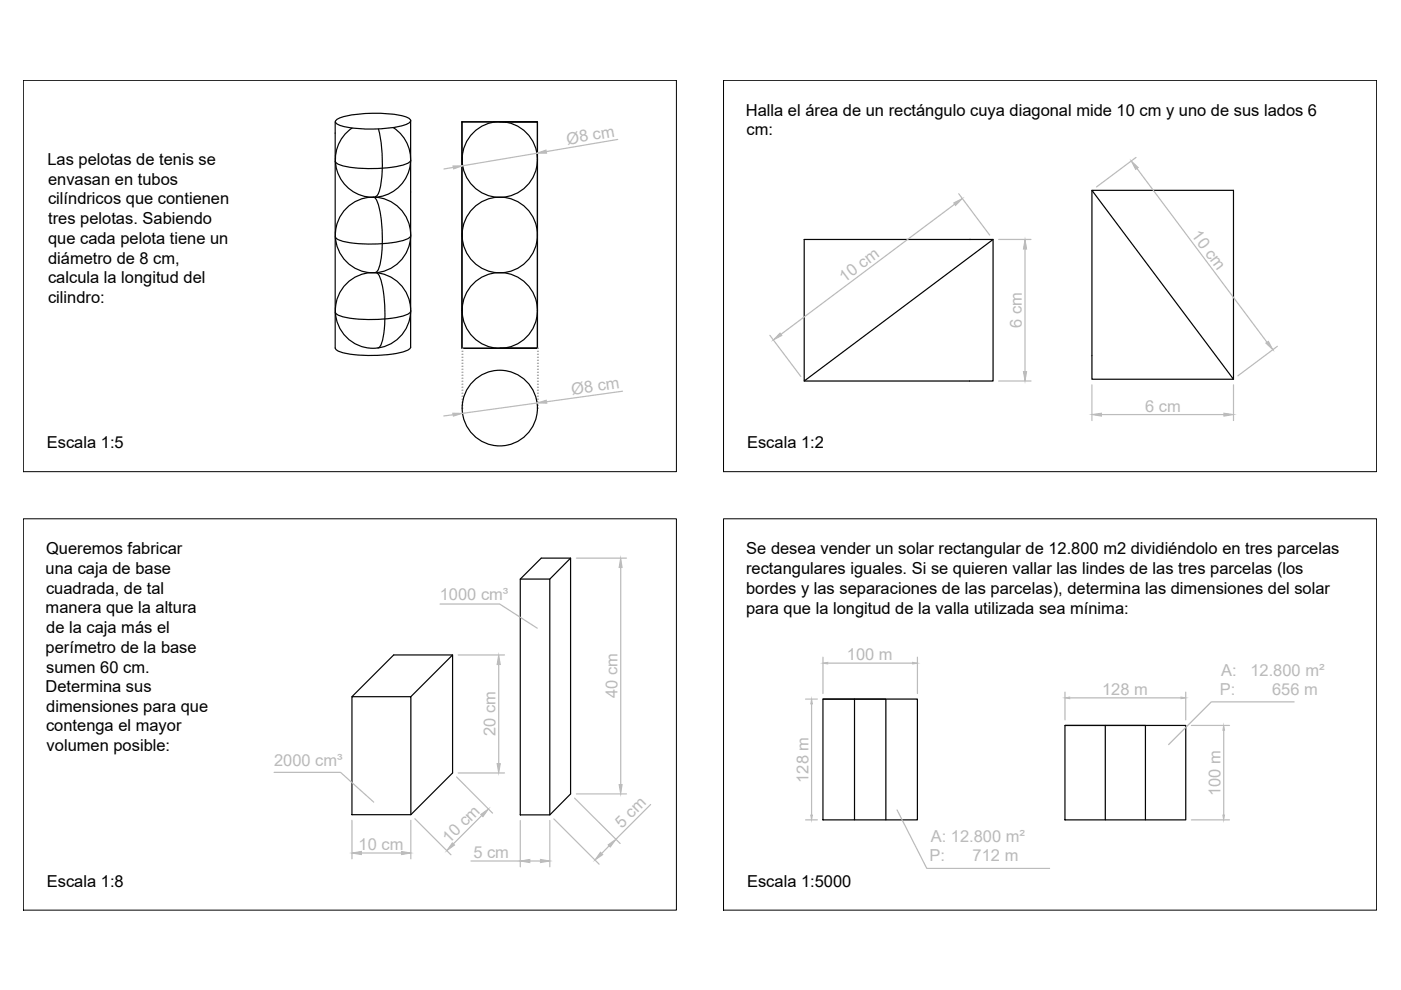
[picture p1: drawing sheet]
<svg xmlns="http://www.w3.org/2000/svg" width="297mm" height="210mm" viewBox="0 0 297 210" stroke-linecap="round" stroke-linejoin="round" font-family="sans-serif">
<!-- layer: 0 -->
<g fill="none" stroke="#000" stroke-width=".25">
<path d="M71.1 25.8v48M71.2 25.5a9.7 9.7 0 0 1 5.1-1.3 25.1 25.1 0 0 1 10.3 .8l.5 .6a2.18 2.18 0 0 1-1.9 1.1 30.2 30.2 0 0 1-13-.1l-1-.5-.1-.3zM80.2 27.4a29.4 29.4 0 0 1 .1 13.4l-.5 .8-.2 .1M83.4 27a8 8 0 0 1 1.8 12 8 8 0 0 1-12.1 .1 8 8 0 0 1 1.6-12M87.1 34a1.65 1.65 0 0 1-1.4 .9 28.7 28.7 0 0 1-13.8 0l-.7-.5-.1-.2M87.1 25.6v48M97.9 25.8v48h16h-8M97.9 25.8h16v48h-16zM97.9 25.8h16M105.9 25.8h8v48M79.2 41.8a1.65 1.65 0 0 1 .9 1.4 28.7 28.7 0 0 1 .2 13.8l-.5 .7-.2 .1M79.7 57.8a1.65 1.65 0 0 1 1 1.4 28.7 28.7 0 0 1 .1 13.8l-.4 .7-.3 .1"/>
<path d="M87.1 50a1.65 1.65 0 0 1-1.4 .9 28.7 28.7 0 0 1-13.8 0l-.7-.5-.1-.2M205.6 50.8h.1M210.6 50.8l-40.1 30v-30h40.1v30h-40.1M231.5 40.4v40h30v-40h-30l30 40M87.1 73.6a1.65 1.65 0 0 1-1.4 .9 28.7 28.7 0 0 1-13.8 0l-.7-.4-.1-.3M87.1 66a1.65 1.65 0 0 1-1.4 .9 28.7 28.7 0 0 1-13.8 0l-.7-.5-.1-.2M121 118.3l-4.4 4.5M96 138.9l-8.9 8.8M110.3 122.8h6.3v50h-6.3zM110.3 122.8l4.5-4.5h6.2v50l-4.4 4.5M74.6 147.7h12.5v25h-12.5zM74.6 147.7l8.9-8.8h12.5v25l-8.9 8.8"/>
<path d="M174.5 148.2h20v25.6h-20zM174.5 148.2h6.7v25.6M181.2 148.2h6.6v25.6M225.8 153.8h25.6v20h-25.6zM225.8 153.8h8.5v20M234.3 153.8h8.6v20"/>
<circle cx="105.9" cy="33.8" r="8"/>
<circle cx="79.1" cy="49.8" r="8"/>
<circle cx="105.9" cy="49.8" r="8"/>
<circle cx="79.1" cy="65.8" r="8"/>
<circle cx="105.9" cy="65.8" r="8"/>
<circle cx="105.9" cy="86.5" r="8"/>
</g>
<g fill="none" stroke="#989898" stroke-width=".25">
<path d="M97.9 79.6h.1M97.9 78.9h.1M97.9 78.3h.1M97.9 77.7h.1M97.9 77h.1M97.9 76.4h.1M97.9 75.7h.1M97.9 75.1h.1M97.9 74.5h.1M97.9 73.8h.1M113.9 79.6h.1M113.9 78.9h.1"/>
<path d="M113.9 78.3h.1M113.9 77.7h.1M113.9 77h.1M113.9 76.4h.1M113.9 75.7h.1M113.9 75.1h.1M113.9 74.5h.1M113.9 73.8h.1M97.9 86.5h.1M97.9 85.9h.1M97.9 85.3h.1M97.9 84.6h.1"/>
<path d="M97.9 84h.1M97.9 83.4h.1M97.9 82.7h.1M97.9 82.1h.1M97.9 81.5h.1M97.9 80.8h.1M97.9 80.2h.1M113.9 86.5h.1M113.9 85.9h.1M113.9 85.3h.1M113.9 84.6h.1M113.9 84h.1"/>
<path d="M113.9 83.4h.1M113.9 82.7h.1M113.9 82.1h.1M113.9 81.5h.1M113.9 80.8h.1M113.9 80.2h.1"/>
</g>
<!-- layer: Cotas -->
<g fill="none" stroke="#bababa" stroke-width=".25">
<path d="M96.1 35.5l-2 .3M113.9 32.5l-15.8 2.7M131 29.6l-15.2 2.5M240.9 33.4l-8.4 6.2M241.1 35.7l27.5 36.9M202.4 43.3l-36.8 27.6M203.3 41.1l6.5 8.7M211.7 50.8h6.9M217.3 52.8v26M163.2 71.1l6.6 8.7M270.8 73.4l-8.3 6.3M96 87.9l-1.9 .3"/>
<path d="M113.9 85.4l-15.9 2.2M132 82.9l-16.1 2.3M211.7 80.8h6.9M231.5 81.6v7.6M233.5 87.9h26M261.5 81.6v7.6M122.2 118.3h10.6M93.3 128.1h12.6l8 5.1M97.1 138.9h9.9M131.6 120.3v46M174.5 139.3v7.7M194.5 139.3v7.7"/>
<path d="M105.7 140.9v21M170.8 148.2h2.5M172.1 149.2v23.6M175.5 140.6h18M225.8 146.7v5.9M226.8 148h23.6M251.4 146.7v5.9M252.6 153.8h8.1M259.4 154.8v18M274.4 148.8h-17.6l-9 9.1M58.1 163.8h14.1l7 6.3M74.6 173.9v8.2"/>
<path d="M87.1 173.9v8.2M88 173.6l7.6 7.6M96.8 164.7l7.6 7.7M97.1 163.9h9.9M102.1 172.9l-6 6M110.3 174v9.8M116.6 174v9.8M117.4 173.6l9.6 9.6M121.8 169.2l9.7 9.6M122.2 168.3h10.6M129.1 179.3l-1.5 1.6M138 170.6l-7.4 7.3"/>
<path d="M170.8 173.8h2.5M190.2 171.7l6.3 12.4h26M252.6 173.8h8.1M76.6 180.9h8.5M99.9 182.6h10.4M112.3 182.6h2.3"/>
</g>
<g fill="#bababa" stroke="#bababa" stroke-width=".21">
<path d="M96 35.2h2.1l-1.9 .6z"/>
<path d="M113.9 32.5l1.9-.7 .1 .7z"/>
<path d="M96 87.6h2l-1.9 .6z"/>
<path d="M113.9 85.4l1.9-.5 .1 .6z"/>
<path d="M217.3 50.8l.4 2h-.7z"/>
<path d="M217 78.8h.7l-.4 2z"/>
<path d="M165.4 70.6l.4 .5-1.8 1z"/>
<path d="M202.2 43l1.8-.9-1.4 1.5z"/>
<path d="M239.8 34.1l1.5 1.4-.5 .4z"/>
<path d="M268.4 72.7l.5-.3 1 1.7z"/>
<path d="M231.5 87.9l2-.3v.6z"/>
<path d="M259.5 87.6l2 .3-2 .3z"/>
<path d="M74.6 180.9l2-.4v.7z"/>
<path d="M85.1 180.5l2 .4-2 .3z"/>
<path d="M95.9 178.7l.5 .5-1.7 1.2z"/>
<path d="M101.9 172.7l1.7-1.2-1.2 1.7z"/>
<path d="M105.4 161.9h.7l-.4 2z"/>
<path d="M105.7 138.9l.4 2h-.7z"/>
<path d="M114.6 182.2l2 .4-2 .3z"/>
<path d="M110.3 182.6l2-.4v.7z"/>
<path d="M127.3 180.7l.5 .5-1.7 1.1z"/>
<path d="M128.9 179.1l1.7-1.2-1.2 1.7z"/>
<path d="M131.3 166.3h.6l-.3 2z"/>
<path d="M131.6 118.3l.3 2h-.6z"/>
<path d="M174.5 140.6l1-.2v.4z"/>
<path d="M193.5 140.4l1 .2-1 .2z"/>
<path d="M172.1 148.2l.1 1h-.3z"/>
<path d="M171.9 172.8h.3l-.1 1z"/>
<path d="M225.8 148l1-.2v.3z"/>
<path d="M250.4 147.8l1 .2-1 .1z"/>
<path d="M259.4 153.8l.2 1h-.3z"/>
<path d="M259.3 172.8h.3l-.2 1z"/>
</g>
<!-- layer: 0 -->
<path d="M4.9 17h138.5v83h-138.5zM153.4 17h138.5v83h-138.5zM4.9 110h138.5v83h-138.5zM153.4 110h138.5v83h-138.5z" fill="none" stroke="#000" stroke-width=".21"/>
<g font-size="3.5">
<text x="158.1" y="24.5">Halla el área de un rectángulo cuya diagonal mide 10 cm y uno de sus lados 6</text>
<text x="158.3" y="28.7">cm:</text>
<text x="10.1" y="35">Las pelotas de tenis se</text>
<text x="10.2" y="39.1">envasan en tubos</text>
<text x="10.2" y="43.3">cilíndricos que contienen</text>
<text x="10.2" y="47.6">tres pelotas. Sabiendo</text>
<text x="10.2" y="51.7">que cada pelota tiene un</text>
<text x="10.2" y="55.9">diámetro de 8 cm,</text>
<text x="10.2" y="60">calcula la longitud del</text>
<text x="10.2" y="64.2">cilindro:</text>
<text x="9.9" y="95">Escala 1:5</text>
<text x="158.4" y="95">Escala 1:2</text>
<text x="9.8" y="117.5">Queremos fabricar</text>
<text x="158.2" y="117.5">Se desea vender un solar rectangular de 12.800 m2 dividiéndolo en tres parcelas</text>
<text x="9.7" y="121.7">una caja de base</text>
<text x="9.8" y="125.9">cuadrada, de tal</text>
<text x="158.2" y="121.8">rectangulares iguales. Si se quieren vallar las lindes de las tres parcelas (los</text>
<text x="158.2" y="126">bordes y las separaciones de las parcelas), determina las dimensiones del solar</text>
<text x="9.7" y="130.1">manera que la altura</text>
<text x="158.2" y="130.1">para que la longitud de la valla utilizada sea mínima:</text>
<text x="9.8" y="134.2">de la caja más el</text>
<text x="9.7" y="138.4">perímetro de la base</text>
<text x="9.8" y="142.6">sumen 60 cm.</text>
<text x="9.6" y="146.7">Determina sus</text>
<text x="9.8" y="155.1">contenga el mayor</text>
<text x="9.8" y="150.9">dimensiones para que</text>
<text x="9.9" y="159.2">volumen posible:</text>
<text x="9.9" y="188">Escala 1:8</text>
<text x="158.4" y="188">Escala 1:5000</text>
</g>
<g font-size="3.5" fill="#bababa">
<text x="120.3" y="30.7" transform="rotate(-10 120.3 30.7)">Ø8 cm</text>
<text x="252.5" y="49.9" transform="rotate(53 252.5 49.9)">10 cm</text>
<text x="179.1" y="60" transform="rotate(-37 179.1 60)">10 cm</text>
<text x="216.6" y="69.5" transform="rotate(-90 216.6 69.5)">6 cm</text>
<text x="121.3" y="83.7" transform="rotate(-8 121.3 83.7)">Ø8 cm</text>
<text x="242.8" y="87.3">6 cm</text>
<text x="93.2" y="127.3">1000 cm³</text>
<text x="179.6" y="139.9">100 m</text>
<text x="258.9" y="143.3">A:</text>
<text x="265.1" y="143.3">12.800 m²</text>
<text x="130.9" y="148.1" transform="rotate(-90 130.9 148.1)">40 cm</text>
<text x="233.7" y="147.3">128 m</text>
<text x="258.6" y="147.5">P:</text>
<text x="269.7" y="147.5">656 m</text>
<text x="105.1" y="156.1" transform="rotate(-90 105.1 156.1)">20 cm</text>
<text x="58.1" y="162.4">2000 cm³</text>
<text x="171.4" y="166" transform="rotate(-90 171.4 166)">128 m</text>
<text x="258.8" y="168.8" transform="rotate(-90 258.8 168.8)">100 m</text>
<text x="95.2" y="178.9" transform="rotate(-45 95.2 178.9)">10 cm</text>
<text x="131.9" y="175.7" transform="rotate(-45 131.9 175.7)">5 cm</text>
<text x="197.3" y="178.4">A: 12.800 m²</text>
<text x="76" y="180.2">10 cm</text>
<text x="100.4" y="181.9">5 cm</text>
<text x="197.1" y="182.6">P:</text>
<text x="206.2" y="182.6">712 m</text>
</g>
</svg>
